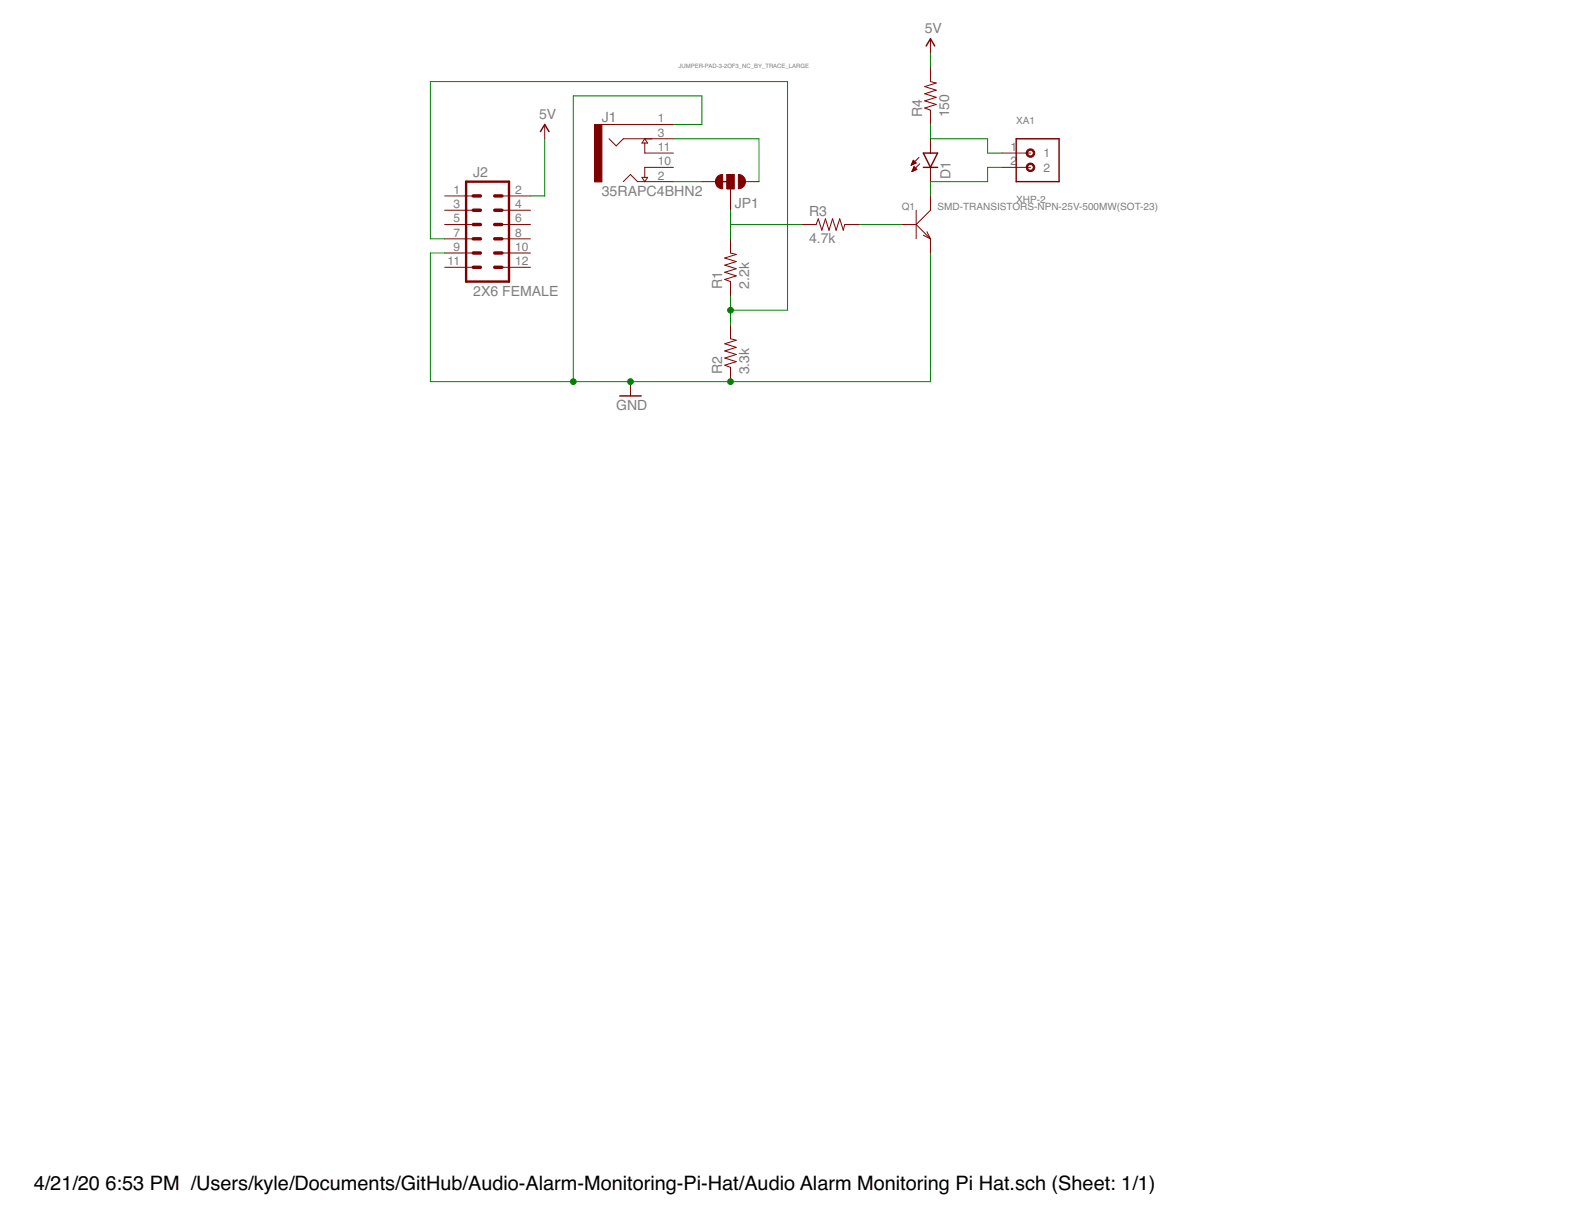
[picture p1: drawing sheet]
<?xml version="1.0" encoding="utf-8"?>
<!DOCTYPE eagle SYSTEM "eagle.dtd">
<!--
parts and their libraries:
SparkFun-Aesthetics: Licensing: Creative Commons ShareAlike 4.0 International - https://creativecommons.org/licenses/by-sa/4.0
-->
<eagle version="7.7.0">
<drawing>
<settings>
<setting alwaysvectorfont="no"/>
<setting verticaltext="up"/>
</settings>
<grid distance="0.1" unitdist="inch" unit="inch" style="lines" multiple="1" display="no" altdistance="0.01" altunitdist="inch" altunit="inch"/>
<schematic xreflabel="%F%N/%S.%C%R" xrefpart="/%S.%C%R">
<libraries>
<library name="35RAPC4BHN2">
<symbols>
<symbol name="35RAPC4BHN2">
<wire x1="-1.27" y1="-5.08" x2="0" y2="-3.81" width="0.1524" layer="94"/>
<wire x1="0" y1="-3.81" x2="1.27" y2="-5.08" width="0.1524" layer="94"/>
<wire x1="1.27" y1="-5.08" x2="2.54" y2="-5.08" width="0.1524" layer="94"/>
<wire x1="2.54" y1="2.54" x2="-1.27" y2="2.54" width="0.1524" layer="94"/>
<wire x1="-1.27" y1="2.54" x2="-2.54" y2="1.27" width="0.1524" layer="94"/>
<wire x1="-2.54" y1="1.27" x2="-3.81" y2="2.54" width="0.1524" layer="94"/>
<wire x1="2.54" y1="5.08" x2="-5.08" y2="5.08" width="0.1524" layer="94"/>
<text x="-5.09975" y="5.60973125" size="1.784909375" layer="95">&gt;NAME</text>
<text x="-5.099490625" y="-7.64925" size="1.78481875" layer="96">&gt;VALUE</text>
<rectangle x1="-6.3848" y1="-5.10783125" x2="-5.08" y2="5.08" layer="94"/>
<wire x1="2.032" y1="-4.318" x2="2.54" y2="-5.08" width="0.1524" layer="94"/>
<wire x1="2.54" y1="-5.08" x2="3.048" y2="-4.318" width="0.1524" layer="94"/>
<wire x1="3.048" y1="-4.318" x2="2.54" y2="-4.318" width="0.1524" layer="94"/>
<wire x1="2.54" y1="-4.318" x2="2.032" y2="-4.318" width="0.1524" layer="94"/>
<wire x1="2.54" y1="-4.318" x2="2.54" y2="-2.54" width="0.1524" layer="94"/>
<wire x1="3.81" y1="2.54" x2="2.54" y2="2.54" width="0.1524" layer="94"/>
<wire x1="3.048" y1="1.778" x2="2.54" y2="2.54" width="0.1524" layer="94"/>
<wire x1="2.54" y1="2.54" x2="2.032" y2="1.778" width="0.1524" layer="94"/>
<wire x1="2.032" y1="1.778" x2="2.54" y2="1.778" width="0.1524" layer="94"/>
<wire x1="2.54" y1="1.778" x2="3.048" y2="1.778" width="0.1524" layer="94"/>
<wire x1="2.54" y1="1.778" x2="2.54" y2="0" width="0.1524" layer="94"/>
<pin name="1" x="7.62" y="5.08" visible="pad" length="middle" direction="pas" rot="R180"/>
<pin name="3" x="7.62" y="2.54" visible="pad" length="middle" direction="pas" rot="R180"/>
<pin name="11" x="7.62" y="0" visible="pad" length="middle" direction="pas" rot="R180"/>
<pin name="10" x="7.62" y="-2.54" visible="pad" length="middle" direction="pas" rot="R180"/>
<pin name="2" x="7.62" y="-5.08" visible="pad" length="middle" direction="pas" rot="R180"/>
</symbol>
</symbols>
<devicesets>
<deviceset name="35RAPC4BHN2" prefix="J">
<gates>
<gate name="G$1" symbol="35RAPC4BHN2" x="0" y="0"/>
</gates>
<devices>
<device name="" package="SWITCHCRAFT_35RAPC4BHN2">
<connects>
<connect gate="G$1" pin="1" pad="1"/>
<connect gate="G$1" pin="10" pad="10"/>
<connect gate="G$1" pin="11" pad="11"/>
<connect gate="G$1" pin="2" pad="2"/>
<connect gate="G$1" pin="3" pad="3"/>
</connects>
<technologies>
<technology name="">
<attribute name="AVAILABILITY" value="Unavailable"/>
<attribute name="DESCRIPTION" value=" 3.50mm _0.141, 1/8, Mini Plug_ - Headphone Phone Jack Stereo _3 Conductor, TRS_ Connector Solder "/>
<attribute name="MF" value="Switchcraft"/>
<attribute name="MP" value="35RAPC4BHN2"/>
<attribute name="PACKAGE" value="None"/>
<attribute name="PRICE" value="None"/>
</technology>
</technologies>
</device>
</devices>
</deviceset>
</devicesets>
</library>
<library name="SparkFun-Aesthetics">
<symbols>
<symbol name="DGND">
<wire x1="-1.905" y1="0" x2="1.905" y2="0" width="0.254" layer="94"/>
<text x="-2.54" y="-2.54" size="1.778" layer="96">&gt;VALUE</text>
<pin name="GND" x="0" y="2.54" visible="off" length="short" direction="sup" rot="R270"/>
</symbol>
<symbol name="5V">
<wire x1="0.762" y1="1.27" x2="0" y2="2.54" width="0.254" layer="94"/>
<wire x1="0" y1="2.54" x2="-0.762" y2="1.27" width="0.254" layer="94"/>
<text x="-1.016" y="3.556" size="1.778" layer="96">&gt;VALUE</text>
<pin name="5V" x="0" y="0" visible="off" length="short" direction="sup" rot="R90"/>
</symbol>
</symbols>
<devicesets>
<deviceset name="GND" prefix="GND">
<gates>
<gate name="1" symbol="DGND" x="0" y="0"/>
</gates>
<devices>
<device name="">
<technologies>
<technology name=""/>
</technologies>
</device>
</devices>
</deviceset>
<deviceset name="5V" prefix="SUPPLY">
<gates>
<gate name="G$1" symbol="5V" x="0" y="0"/>
</gates>
<devices>
<device name="">
<technologies>
<technology name=""/>
</technologies>
</device>
</devices>
</deviceset>
</devicesets>
</library>
<library name="SparkFun-Connectors">
<symbols>
<symbol name="M06X2">
<wire x1="6.35" y1="-2.54" x2="-1.27" y2="-2.54" width="0.4064" layer="94"/>
<wire x1="3.81" y1="7.62" x2="5.08" y2="7.62" width="0.6096" layer="94"/>
<wire x1="3.81" y1="5.08" x2="5.08" y2="5.08" width="0.6096" layer="94"/>
<wire x1="3.81" y1="2.54" x2="5.08" y2="2.54" width="0.6096" layer="94"/>
<wire x1="-1.27" y1="15.24" x2="-1.27" y2="-2.54" width="0.4064" layer="94"/>
<wire x1="6.35" y1="-2.54" x2="6.35" y2="15.24" width="0.4064" layer="94"/>
<wire x1="-1.27" y1="15.24" x2="6.35" y2="15.24" width="0.4064" layer="94"/>
<wire x1="3.81" y1="12.7" x2="5.08" y2="12.7" width="0.6096" layer="94"/>
<wire x1="3.81" y1="10.16" x2="5.08" y2="10.16" width="0.6096" layer="94"/>
<wire x1="1.27" y1="7.62" x2="0" y2="7.62" width="0.6096" layer="94"/>
<wire x1="1.27" y1="5.08" x2="0" y2="5.08" width="0.6096" layer="94"/>
<wire x1="1.27" y1="2.54" x2="0" y2="2.54" width="0.6096" layer="94"/>
<wire x1="1.27" y1="12.7" x2="0" y2="12.7" width="0.6096" layer="94"/>
<wire x1="1.27" y1="10.16" x2="0" y2="10.16" width="0.6096" layer="94"/>
<text x="0" y="-5.08" size="1.778" layer="96">&gt;VALUE</text>
<text x="0" y="16.002" size="1.778" layer="95">&gt;NAME</text>
<pin name="10" x="10.16" y="2.54" visible="pad" length="middle" direction="pas" swaplevel="1" rot="R180"/>
<pin name="8" x="10.16" y="5.08" visible="pad" length="middle" direction="pas" swaplevel="1" rot="R180"/>
<pin name="6" x="10.16" y="7.62" visible="pad" length="middle" direction="pas" swaplevel="1" rot="R180"/>
<pin name="4" x="10.16" y="10.16" visible="pad" length="middle" direction="pas" swaplevel="1" rot="R180"/>
<pin name="2" x="10.16" y="12.7" visible="pad" length="middle" direction="pas" swaplevel="1" rot="R180"/>
<pin name="9" x="-5.08" y="2.54" visible="pad" length="middle" direction="pas" swaplevel="1"/>
<pin name="7" x="-5.08" y="5.08" visible="pad" length="middle" direction="pas" swaplevel="1"/>
<pin name="5" x="-5.08" y="7.62" visible="pad" length="middle" direction="pas" swaplevel="1"/>
<pin name="3" x="-5.08" y="10.16" visible="pad" length="middle" direction="pas" swaplevel="1"/>
<pin name="1" x="-5.08" y="12.7" visible="pad" length="middle" direction="pas" swaplevel="1"/>
<pin name="11" x="-5.08" y="0" visible="pad" length="middle" direction="pas" swaplevel="1"/>
<pin name="12" x="10.16" y="0" visible="pad" length="middle" direction="pas" swaplevel="1" rot="R180"/>
<wire x1="3.81" y1="0" x2="5.08" y2="0" width="0.6096" layer="94"/>
<wire x1="1.27" y1="0" x2="0" y2="0" width="0.6096" layer="94"/>
</symbol>
</symbols>
<devicesets>
<deviceset name="M06X2" prefix="J" uservalue="yes">
<gates>
<gate name="G$1" symbol="M06X2" x="0" y="0"/>
</gates>
<devices>
<device name="FEMALE-SMT" package="2X6_SMD">
<connects>
<connect gate="G$1" pin="1" pad="1"/>
<connect gate="G$1" pin="10" pad="10"/>
<connect gate="G$1" pin="11" pad="11"/>
<connect gate="G$1" pin="12" pad="12"/>
<connect gate="G$1" pin="2" pad="2"/>
<connect gate="G$1" pin="3" pad="3"/>
<connect gate="G$1" pin="4" pad="4"/>
<connect gate="G$1" pin="5" pad="5"/>
<connect gate="G$1" pin="6" pad="6"/>
<connect gate="G$1" pin="7" pad="7"/>
<connect gate="G$1" pin="8" pad="8"/>
<connect gate="G$1" pin="9" pad="9"/>
</connects>
<technologies>
<technology name=""/>
</technologies>
</device>
<device name="PTH_FEMALE" package="2X6">
<connects>
<connect gate="G$1" pin="1" pad="1"/>
<connect gate="G$1" pin="10" pad="10"/>
<connect gate="G$1" pin="11" pad="11"/>
<connect gate="G$1" pin="12" pad="12"/>
<connect gate="G$1" pin="2" pad="2"/>
<connect gate="G$1" pin="3" pad="3"/>
<connect gate="G$1" pin="4" pad="4"/>
<connect gate="G$1" pin="5" pad="5"/>
<connect gate="G$1" pin="6" pad="6"/>
<connect gate="G$1" pin="7" pad="7"/>
<connect gate="G$1" pin="8" pad="8"/>
<connect gate="G$1" pin="9" pad="9"/>
</connects>
<technologies>
<technology name="">
<attribute name="PROD_ID" value="CONN-12423"/>
<attribute name="VALUE" value="2X6 FEMALE"/>
</technology>
</technologies>
</device>
</devices>
</deviceset>
</devicesets>
</library>
<library name="SparkFun-Passives">
<symbols>
<symbol name="RESISTOR">
<wire x1="-2.54" y1="0" x2="-2.159" y2="1.016" width="0.1524" layer="94"/>
<wire x1="-2.159" y1="1.016" x2="-1.524" y2="-1.016" width="0.1524" layer="94"/>
<wire x1="-1.524" y1="-1.016" x2="-0.889" y2="1.016" width="0.1524" layer="94"/>
<wire x1="-0.889" y1="1.016" x2="-0.254" y2="-1.016" width="0.1524" layer="94"/>
<wire x1="-0.254" y1="-1.016" x2="0.381" y2="1.016" width="0.1524" layer="94"/>
<wire x1="0.381" y1="1.016" x2="1.016" y2="-1.016" width="0.1524" layer="94"/>
<wire x1="1.016" y1="-1.016" x2="1.651" y2="1.016" width="0.1524" layer="94"/>
<wire x1="1.651" y1="1.016" x2="2.286" y2="-1.016" width="0.1524" layer="94"/>
<wire x1="2.286" y1="-1.016" x2="2.54" y2="0" width="0.1524" layer="94"/>
<text x="-3.81" y="1.4986" size="1.778" layer="95">&gt;NAME</text>
<text x="-3.81" y="-3.302" size="1.778" layer="96">&gt;VALUE</text>
<pin name="2" x="5.08" y="0" visible="off" length="short" direction="pas" swaplevel="1" rot="R180"/>
<pin name="1" x="-5.08" y="0" visible="off" length="short" direction="pas" swaplevel="1"/>
</symbol>
<symbol name="PAD-JUMPER-3-2OF3-NC_BY_TRACE">
<wire x1="-0.635" y1="-1.397" x2="0.635" y2="-1.397" width="1.27" layer="94" curve="180" cap="flat"/>
<wire x1="-0.635" y1="1.397" x2="0.635" y2="1.397" width="1.27" layer="94" curve="-180" cap="flat"/>
<wire x1="1.27" y1="-0.635" x2="-1.27" y2="-0.635" width="0.1524" layer="94"/>
<wire x1="-1.27" y1="-0.635" x2="-1.27" y2="0" width="0.1524" layer="94"/>
<wire x1="-1.27" y1="0" x2="-1.27" y2="0.635" width="0.1524" layer="94"/>
<wire x1="-1.27" y1="0.635" x2="1.27" y2="0.635" width="0.1524" layer="94"/>
<wire x1="1.27" y1="0.635" x2="1.27" y2="-0.635" width="0.1524" layer="94"/>
<wire x1="-2.54" y1="0" x2="-1.27" y2="0" width="0.1524" layer="94"/>
<text x="2.54" y="0.381" size="1.778" layer="95">&gt;NAME</text>
<text x="2.54" y="-1.905" size="1.778" layer="96">&gt;VALUE</text>
<rectangle x1="-1.27" y1="-0.635" x2="1.27" y2="0.635" layer="94"/>
<pin name="3" x="0" y="-5.08" visible="off" length="short" direction="pas" rot="R90"/>
<pin name="1" x="0" y="5.08" visible="off" length="short" direction="pas" rot="R270"/>
<pin name="2" x="-5.08" y="0" visible="off" length="short" direction="pas"/>
<wire x1="0" y1="0" x2="0" y2="-2.54" width="0.254" layer="94"/>
</symbol>
</symbols>
<devicesets>
<deviceset name="RESISTOR" prefix="R" uservalue="yes">
<gates>
<gate name="G$1" symbol="RESISTOR" x="0" y="0"/>
</gates>
<devices>
<device name="1206" package="1206">
<connects>
<connect gate="G$1" pin="1" pad="1"/>
<connect gate="G$1" pin="2" pad="2"/>
</connects>
<technologies>
<technology name=""/>
</technologies>
</device>
<device name="AXIAL-0.3" package="AXIAL-0.3">
<connects>
<connect gate="G$1" pin="1" pad="P$1"/>
<connect gate="G$1" pin="2" pad="P$2"/>
</connects>
<technologies>
<technology name=""/>
</technologies>
</device>
<device name="2010" package="R2010">
<connects>
<connect gate="G$1" pin="1" pad="1"/>
<connect gate="G$1" pin="2" pad="2"/>
</connects>
<technologies>
<technology name=""/>
</technologies>
</device>
<device name="0805-RES" package="0805">
<connects>
<connect gate="G$1" pin="1" pad="1"/>
<connect gate="G$1" pin="2" pad="2"/>
</connects>
<technologies>
<technology name=""/>
</technologies>
</device>
<device name="0603-RES" package="0603-RES">
<connects>
<connect gate="G$1" pin="1" pad="1"/>
<connect gate="G$1" pin="2" pad="2"/>
</connects>
<technologies>
<technology name=""/>
</technologies>
</device>
<device name="0402-RES" package="0402-RES">
<connects>
<connect gate="G$1" pin="1" pad="1"/>
<connect gate="G$1" pin="2" pad="2"/>
</connects>
<technologies>
<technology name=""/>
</technologies>
</device>
<device name="PTH-1/6W" package="1/6W-RES">
<connects>
<connect gate="G$1" pin="1" pad="1"/>
<connect gate="G$1" pin="2" pad="2"/>
</connects>
<technologies>
<technology name=""/>
</technologies>
</device>
<device name="2512" package="R2512">
<connects>
<connect gate="G$1" pin="1" pad="1"/>
<connect gate="G$1" pin="2" pad="2"/>
</connects>
<technologies>
<technology name=""/>
</technologies>
</device>
<device name="PTH-1/4W" package="AXIAL-0.4">
<connects>
<connect gate="G$1" pin="1" pad="P$1"/>
<connect gate="G$1" pin="2" pad="P$2"/>
</connects>
<technologies>
<technology name=""/>
</technologies>
</device>
<device name="PTH-1/2W" package="AXIAL-0.5">
<connects>
<connect gate="G$1" pin="1" pad="P$1"/>
<connect gate="G$1" pin="2" pad="P$2"/>
</connects>
<technologies>
<technology name=""/>
</technologies>
</device>
<device name="PTH-1W" package="AXIAL-0.6">
<connects>
<connect gate="G$1" pin="1" pad="P$1"/>
<connect gate="G$1" pin="2" pad="P$2"/>
</connects>
<technologies>
<technology name=""/>
</technologies>
</device>
<device name="PTH-2W" package="AXIAL-0.8">
<connects>
<connect gate="G$1" pin="1" pad="P$1"/>
<connect gate="G$1" pin="2" pad="P$2"/>
</connects>
<technologies>
<technology name=""/>
</technologies>
</device>
<device name="KIT" package="AXIAL-0.3-KIT">
<connects>
<connect gate="G$1" pin="1" pad="P$1"/>
<connect gate="G$1" pin="2" pad="P$2"/>
</connects>
<technologies>
<technology name=""/>
</technologies>
</device>
<device name="EZ" package="AXIAL-0.3EZ">
<connects>
<connect gate="G$1" pin="1" pad="P$1"/>
<connect gate="G$1" pin="2" pad="P$2"/>
</connects>
<technologies>
<technology name=""/>
</technologies>
</device>
</devices>
</deviceset>
<deviceset name="JUMPER-PAD-3-2OF3_NC_BY_TRACE" prefix="JP">
<gates>
<gate name="G$1" symbol="PAD-JUMPER-3-2OF3-NC_BY_TRACE" x="0" y="0"/>
</gates>
<devices>
<device name="_SMALL" package="PAD-JUMPER-3-2OF3_NC_BY_TRACE_YES_SILK_FULL_BOX">
<connects>
<connect gate="G$1" pin="1" pad="1"/>
<connect gate="G$1" pin="2" pad="2"/>
<connect gate="G$1" pin="3" pad="3"/>
</connects>
<technologies>
<technology name=""/>
</technologies>
</device>
<device name="_LARGE" package="PAD-JUMPER-3-2OF3_NC_BY_TRACE_YES_SILK_LARGE">
<connects>
<connect gate="G$1" pin="1" pad="1"/>
<connect gate="G$1" pin="2" pad="2"/>
<connect gate="G$1" pin="3" pad="3"/>
</connects>
<technologies>
<technology name=""/>
</technologies>
</device>
</devices>
</deviceset>
</devicesets>
</library>
<library name="SparkFun-LED">
<symbols>
<symbol name="LED">
<wire x1="1.27" y1="0" x2="0" y2="-2.54" width="0.254" layer="94"/>
<wire x1="0" y1="-2.54" x2="-1.27" y2="0" width="0.254" layer="94"/>
<wire x1="1.27" y1="-2.54" x2="0" y2="-2.54" width="0.254" layer="94"/>
<wire x1="0" y1="-2.54" x2="-1.27" y2="-2.54" width="0.254" layer="94"/>
<wire x1="1.27" y1="0" x2="0" y2="0" width="0.254" layer="94"/>
<wire x1="0" y1="0" x2="-1.27" y2="0" width="0.254" layer="94"/>
<wire x1="-2.032" y1="-0.762" x2="-3.429" y2="-2.159" width="0.1524" layer="94"/>
<wire x1="-1.905" y1="-1.905" x2="-3.302" y2="-3.302" width="0.1524" layer="94"/>
<text x="3.556" y="-4.572" size="1.778" layer="95" rot="R90">&gt;NAME</text>
<text x="5.715" y="-4.572" size="1.778" layer="96" rot="R90">&gt;VALUE</text>
<pin name="C" x="0" y="-5.08" visible="off" length="short" direction="pas" rot="R90"/>
<pin name="A" x="0" y="2.54" visible="off" length="short" direction="pas" rot="R270"/>
<polygon width="0.1524" layer="94">
<vertex x="-3.429" y="-2.159"/>
<vertex x="-3.048" y="-1.27"/>
<vertex x="-2.54" y="-1.778"/>
</polygon>
<polygon width="0.1524" layer="94">
<vertex x="-3.302" y="-3.302"/>
<vertex x="-2.921" y="-2.413"/>
<vertex x="-2.413" y="-2.921"/>
</polygon>
</symbol>
</symbols>
<devicesets>
<deviceset name="LED" prefix="D" uservalue="yes">
<gates>
<gate name="G$1" symbol="LED" x="0" y="0"/>
</gates>
<devices>
<device name="5MM" package="LED5MM">
<connects>
<connect gate="G$1" pin="A" pad="A"/>
<connect gate="G$1" pin="C" pad="K"/>
</connects>
<technologies>
<technology name=""/>
</technologies>
</device>
<device name="3MM" package="LED3MM">
<connects>
<connect gate="G$1" pin="A" pad="A"/>
<connect gate="G$1" pin="C" pad="K"/>
</connects>
<technologies>
<technology name="">
<attribute name="PROD_ID" value="DIO-08794" constant="no"/>
</technology>
</technologies>
</device>
<device name="1206" package="LED-1206">
<connects>
<connect gate="G$1" pin="A" pad="A"/>
<connect gate="G$1" pin="C" pad="C"/>
</connects>
<technologies>
<technology name=""/>
</technologies>
</device>
<device name="0603" package="LED-0603">
<connects>
<connect gate="G$1" pin="A" pad="A"/>
<connect gate="G$1" pin="C" pad="C"/>
</connects>
<technologies>
<technology name=""/>
</technologies>
</device>
<device name="10MM" package="LED10MM">
<connects>
<connect gate="G$1" pin="A" pad="A"/>
<connect gate="G$1" pin="C" pad="C"/>
</connects>
<technologies>
<technology name=""/>
</technologies>
</device>
<device name="-FKIT-1206" package="FKIT-LED-1206">
<connects>
<connect gate="G$1" pin="A" pad="A"/>
<connect gate="G$1" pin="C" pad="C"/>
</connects>
<technologies>
<technology name=""/>
</technologies>
</device>
<device name="-3MM-NO_SILK" package="LED3MM-NS">
<connects>
<connect gate="G$1" pin="A" pad="A"/>
<connect gate="G$1" pin="C" pad="K"/>
</connects>
<technologies>
<technology name=""/>
</technologies>
</device>
<device name="5MM-KIT" package="LED5MM-KIT">
<connects>
<connect gate="G$1" pin="A" pad="A"/>
<connect gate="G$1" pin="C" pad="K"/>
</connects>
<technologies>
<technology name=""/>
</technologies>
</device>
<device name="1206-BOTTOM" package="LED-1206-BOTTOM">
<connects>
<connect gate="G$1" pin="A" pad="A"/>
<connect gate="G$1" pin="C" pad="C"/>
</connects>
<technologies>
<technology name=""/>
</technologies>
</device>
</devices>
</deviceset>
</devicesets>
</library>
<library name="SMD-TRANSISTORS-NPN-25V-500MW_SOT-23_">
<symbols>
<symbol name="NPN">
<wire x1="0" y1="-2.54" x2="0" y2="0" width="0.1524" layer="94"/>
<wire x1="0" y1="0" x2="0" y2="2.54" width="0.1524" layer="94"/>
<wire x1="0" y1="0" x2="2.54" y2="-2.54" width="0.1524" layer="94"/>
<wire x1="0" y1="0" x2="2.54" y2="2.54" width="0.1524" layer="94"/>
<wire x1="2.54" y1="-2.54" x2="1.905" y2="-1.27" width="0.1524" layer="94"/>
<wire x1="2.54" y1="-2.54" x2="1.27" y2="-1.905" width="0.1524" layer="94"/>
<text x="-2.54435" y="2.54435" size="1.27216875" layer="95" ratio="10">&gt;NAME</text>
<text x="3.812640625" y="2.541759375" size="1.27088125" layer="96" ratio="10">&gt;VALUE</text>
<text x="-0.63548125" y="0" size="0.63548125" layer="93" ratio="10">B</text>
<text x="1.90705" y="2.54273125" size="0.635684375" layer="93" ratio="10">C</text>
<text x="1.90621875" y="-3.17703125" size="0.63540625" layer="93" ratio="10">E</text>
<pin name="B" x="-2.54" y="0" visible="off" length="short" direction="pas"/>
<pin name="E" x="2.54" y="-5.08" visible="off" length="short" direction="pas" rot="R90"/>
<pin name="C" x="2.54" y="5.08" visible="off" length="short" direction="pas" rot="R270"/>
</symbol>
</symbols>
<devicesets>
<deviceset name="SMD-TRANSISTORS-NPN-25V-500MW(SOT-23)" prefix="Q">
<gates>
<gate name="G$1" symbol="NPN" x="0" y="0"/>
</gates>
<devices>
<device name="" package="SOT-23">
<connects>
<connect gate="G$1" pin="B" pad="1"/>
<connect gate="G$1" pin="C" pad="3"/>
<connect gate="G$1" pin="E" pad="2"/>
</connects>
<technologies>
<technology name="">
<attribute name="AVAILABILITY" value="Unavailable"/>
<attribute name="DESCRIPTION" value=" Bipolar _BJT_ Transistor NPN 25V 1.5A 100MHz 625mW Surface Mount SOT-23 "/>
<attribute name="MF" value="Recom Power"/>
<attribute name="MP" value="S8050"/>
<attribute name="PACKAGE" value="SOT-23 Micro Commercial"/>
<attribute name="PRICE" value="None"/>
</technology>
</technologies>
</device>
</devices>
</deviceset>
</devicesets>
</library>
<library name="XHP-2">
<symbols>
<symbol name="XHP-2">
<circle x="0" y="0" radius="0.635" width="0.254" layer="94"/>
<circle x="0" y="-2.54" radius="0.635" width="0.254" layer="94"/>
<wire x1="-2.54" y1="2.54" x2="-2.54" y2="-5.08" width="0.254" layer="94"/>
<wire x1="-2.54" y1="-5.08" x2="5.08" y2="-5.08" width="0.254" layer="94"/>
<wire x1="5.08" y1="-5.08" x2="5.08" y2="2.54" width="0.254" layer="94"/>
<wire x1="5.08" y1="2.54" x2="-2.54" y2="2.54" width="0.254" layer="94"/>
<text x="-2.54351875" y="5.087040625" size="1.271759375" layer="95">&gt;NAME</text>
<text x="-2.541009375" y="-8.89351875" size="1.2705" layer="96">&gt;VALUE</text>
<pin name="1" x="-5.08" y="0" length="middle" direction="pas"/>
<pin name="2" x="-5.08" y="-2.54" length="middle" direction="pas"/>
</symbol>
</symbols>
<devicesets>
<deviceset name="XHP-2" prefix="XA">
<gates>
<gate name="G$1" symbol="XHP-2" x="0" y="0"/>
</gates>
<devices>
<device name="" package="JST_XHP-2">
<connects>
<connect gate="G$1" pin="1" pad="1"/>
<connect gate="G$1" pin="2" pad="2"/>
</connects>
<technologies>
<technology name="">
<attribute name="AVAILABILITY" value="Unavailable"/>
<attribute name="DESCRIPTION" value=" 20 Rectangular Connectors - Housings Receptacle Natural 0.098 _2.50mm_ "/>
<attribute name="MF" value="JST Sales"/>
<attribute name="MP" value="XHP-2"/>
<attribute name="PACKAGE" value="None"/>
<attribute name="PRICE" value="None"/>
</technology>
</technologies>
</device>
</devices>
</deviceset>
</devicesets>
</library>
</libraries>
<attributes>
</attributes>
<variantdefs>
</variantdefs>
<classes>
<class number="0" name="default" width="0" drill="0">
</class>
</classes>
<parts>
<part name="J1" library="35RAPC4BHN2" deviceset="35RAPC4BHN2" device=""/>
<part name="GND1" library="SparkFun-Aesthetics" deviceset="GND" device=""/>
<part name="J2" library="SparkFun-Connectors" deviceset="M06X2" device="PTH_FEMALE" value="2X6 FEMALE"/>
<part name="JP1" library="SparkFun-Passives" deviceset="JUMPER-PAD-3-2OF3_NC_BY_TRACE" device="_LARGE"/>
<part name="D1" library="SparkFun-LED" deviceset="LED" device="1206"/>
<part name="R1" library="SparkFun-Passives" deviceset="RESISTOR" device="1206" value="2.2k"/>
<part name="R2" library="SparkFun-Passives" deviceset="RESISTOR" device="1206" value="3.3k"/>
<part name="R4" library="SparkFun-Passives" deviceset="RESISTOR" device="1206" value="150"/>
<part name="R3" library="SparkFun-Passives" deviceset="RESISTOR" device="1206" value="4.7k"/>
<part name="Q1" library="SMD-TRANSISTORS-NPN-25V-500MW_SOT-23_" deviceset="SMD-TRANSISTORS-NPN-25V-500MW(SOT-23)" device=""/>
<part name="SUPPLY1" library="SparkFun-Aesthetics" deviceset="5V" device=""/>
<part name="SUPPLY2" library="SparkFun-Aesthetics" deviceset="5V" device=""/>
<part name="XA1" library="XHP-2" deviceset="XHP-2" device=""/>
</parts>
<sheets>
<sheet>
<plain>
</plain>
<instances>
<instance part="J1" gate="G$1" x="73.66" y="68.58"/>
<instance part="GND1" gate="1" x="73.66" y="25.4"/>
<instance part="J2" gate="G$1" x="45.72" y="48.26"/>
<instance part="JP1" gate="G$1" x="91.44" y="63.5" smashed="yes" rot="MR90">
<attribute name="NAME" x="96.52" y="58.801" size="1.778" layer="95" rot="MR0"/>
<attribute name="VALUE" x="105.41" y="83.693" size="0.762" layer="96" rot="MR0"/>
</instance>
<instance part="D1" gate="G$1" x="127" y="68.58"/>
<instance part="R1" gate="G$1" x="91.44" y="48.26" rot="R90"/>
<instance part="R2" gate="G$1" x="91.44" y="33.02" rot="R90"/>
<instance part="R4" gate="G$1" x="127" y="78.74" rot="R90"/>
<instance part="R3" gate="G$1" x="109.22" y="55.88"/>
<instance part="Q1" gate="G$1" x="124.46" y="55.88"/>
<instance part="SUPPLY1" gate="G$1" x="58.42" y="71.12"/>
<instance part="SUPPLY2" gate="G$1" x="127" y="86.36"/>
<instance part="XA1" gate="G$1" x="144.78" y="68.58"/>
</instances>
<busses>
</busses>
<nets>
<net name="N$1" class="0">
<segment>
<wire x1="91.44" y1="38.1" x2="91.44" y2="40.64" width="0.1524" layer="91"/>
<wire x1="91.44" y1="40.64" x2="101.6" y2="40.64" width="0.1524" layer="91"/>
<junction x="91.44" y="40.64"/>
<wire x1="101.6" y1="40.64" x2="101.6" y2="81.28" width="0.1524" layer="91"/>
<wire x1="101.6" y1="81.28" x2="38.1" y2="81.28" width="0.1524" layer="91"/>
<wire x1="38.1" y1="81.28" x2="38.1" y2="53.34" width="0.1524" layer="91"/>
<pinref part="J2" gate="G$1" pin="7"/>
<wire x1="38.1" y1="53.34" x2="40.64" y2="53.34" width="0.1524" layer="91"/>
<wire x1="91.44" y1="40.64" x2="91.44" y2="43.18" width="0.1524" layer="91"/>
<pinref part="R1" gate="G$1" pin="1"/>
<pinref part="R2" gate="G$1" pin="2"/>
</segment>
</net>
<net name="GND" class="0">
<segment>
<pinref part="GND1" gate="1" pin="GND"/>
<junction x="73.66" y="27.94"/>
<wire x1="73.66" y1="27.94" x2="91.44" y2="27.94" width="0.1524" layer="91"/>
<wire x1="73.66" y1="27.94" x2="63.5" y2="27.94" width="0.1524" layer="91"/>
<wire x1="63.5" y1="78.74" x2="86.36" y2="78.74" width="0.1524" layer="91"/>
<wire x1="86.36" y1="78.74" x2="86.36" y2="73.66" width="0.1524" layer="91"/>
<pinref part="J1" gate="G$1" pin="1"/>
<wire x1="86.36" y1="73.66" x2="81.28" y2="73.66" width="0.1524" layer="91"/>
<wire x1="63.5" y1="27.94" x2="63.5" y2="78.74" width="0.1524" layer="91"/>
<pinref part="J2" gate="G$1" pin="9"/>
<wire x1="40.64" y1="50.8" x2="38.1" y2="50.8" width="0.1524" layer="91"/>
<wire x1="38.1" y1="50.8" x2="38.1" y2="27.94" width="0.1524" layer="91"/>
<wire x1="38.1" y1="27.94" x2="63.5" y2="27.94" width="0.1524" layer="91"/>
<junction x="63.5" y="27.94"/>
<pinref part="R2" gate="G$1" pin="1"/>
<junction x="91.44" y="27.94"/>
<pinref part="Q1" gate="G$1" pin="E"/>
<wire x1="127" y1="50.8" x2="127" y2="27.94" width="0.1524" layer="91"/>
<wire x1="127" y1="27.94" x2="91.44" y2="27.94" width="0.1524" layer="91"/>
</segment>
</net>
<net name="N$2" class="0">
<segment>
<pinref part="JP1" gate="G$1" pin="2"/>
<wire x1="91.44" y1="58.42" x2="91.44" y2="55.88" width="0.1524" layer="91"/>
<pinref part="R1" gate="G$1" pin="2"/>
<pinref part="R3" gate="G$1" pin="1"/>
<wire x1="91.44" y1="55.88" x2="91.44" y2="53.34" width="0.1524" layer="91"/>
<wire x1="104.14" y1="55.88" x2="91.44" y2="55.88" width="0.1524" layer="91"/>
</segment>
</net>
<net name="N$4" class="0">
<segment>
<pinref part="J1" gate="G$1" pin="2"/>
<pinref part="JP1" gate="G$1" pin="3"/>
<wire x1="81.28" y1="63.5" x2="86.36" y2="63.5" width="0.1524" layer="91"/>
</segment>
</net>
<net name="N$6" class="0">
<segment>
<pinref part="JP1" gate="G$1" pin="1"/>
<pinref part="J1" gate="G$1" pin="3"/>
<wire x1="96.52" y1="63.5" x2="96.52" y2="71.12" width="0.1524" layer="91"/>
<wire x1="96.52" y1="71.12" x2="81.28" y2="71.12" width="0.1524" layer="91"/>
</segment>
</net>
<net name="5V" class="0">
<segment>
<pinref part="J2" gate="G$1" pin="2"/>
<pinref part="SUPPLY1" gate="G$1" pin="5V"/>
<wire x1="55.88" y1="60.96" x2="58.42" y2="60.96" width="0.1524" layer="91"/>
<wire x1="58.42" y1="60.96" x2="58.42" y2="71.12" width="0.1524" layer="91"/>
</segment>
<segment>
<pinref part="SUPPLY2" gate="G$1" pin="5V"/>
<pinref part="R4" gate="G$1" pin="2"/>
<wire x1="127" y1="86.36" x2="127" y2="83.82" width="0.1524" layer="91"/>
</segment>
</net>
<net name="N$5" class="0">
<segment>
<pinref part="D1" gate="G$1" pin="C"/>
<pinref part="Q1" gate="G$1" pin="C"/>
<wire x1="127" y1="63.5" x2="127" y2="60.96" width="0.1524" layer="91"/>
<wire x1="127" y1="63.5" x2="137.16" y2="63.5" width="0.1524" layer="91"/>
<wire x1="137.16" y1="63.5" x2="137.16" y2="66.04" width="0.1524" layer="91"/>
<pinref part="XA1" gate="G$1" pin="2"/>
<wire x1="137.16" y1="66.04" x2="139.7" y2="66.04" width="0.1524" layer="91"/>
</segment>
</net>
<net name="N$8" class="0">
<segment>
<pinref part="R4" gate="G$1" pin="1"/>
<pinref part="D1" gate="G$1" pin="A"/>
<wire x1="127" y1="73.66" x2="127" y2="71.12" width="0.1524" layer="91"/>
<wire x1="127" y1="71.12" x2="137.16" y2="71.12" width="0.1524" layer="91"/>
<wire x1="137.16" y1="71.12" x2="137.16" y2="68.58" width="0.1524" layer="91"/>
<pinref part="XA1" gate="G$1" pin="1"/>
<wire x1="137.16" y1="68.58" x2="139.7" y2="68.58" width="0.1524" layer="91"/>
</segment>
</net>
<net name="N$9" class="0">
<segment>
<pinref part="R3" gate="G$1" pin="2"/>
<pinref part="Q1" gate="G$1" pin="B"/>
<wire x1="114.3" y1="55.88" x2="121.92" y2="55.88" width="0.1524" layer="91"/>
</segment>
</net>
</nets>
</sheet>
</sheets>
</schematic>
</drawing>
</eagle>
